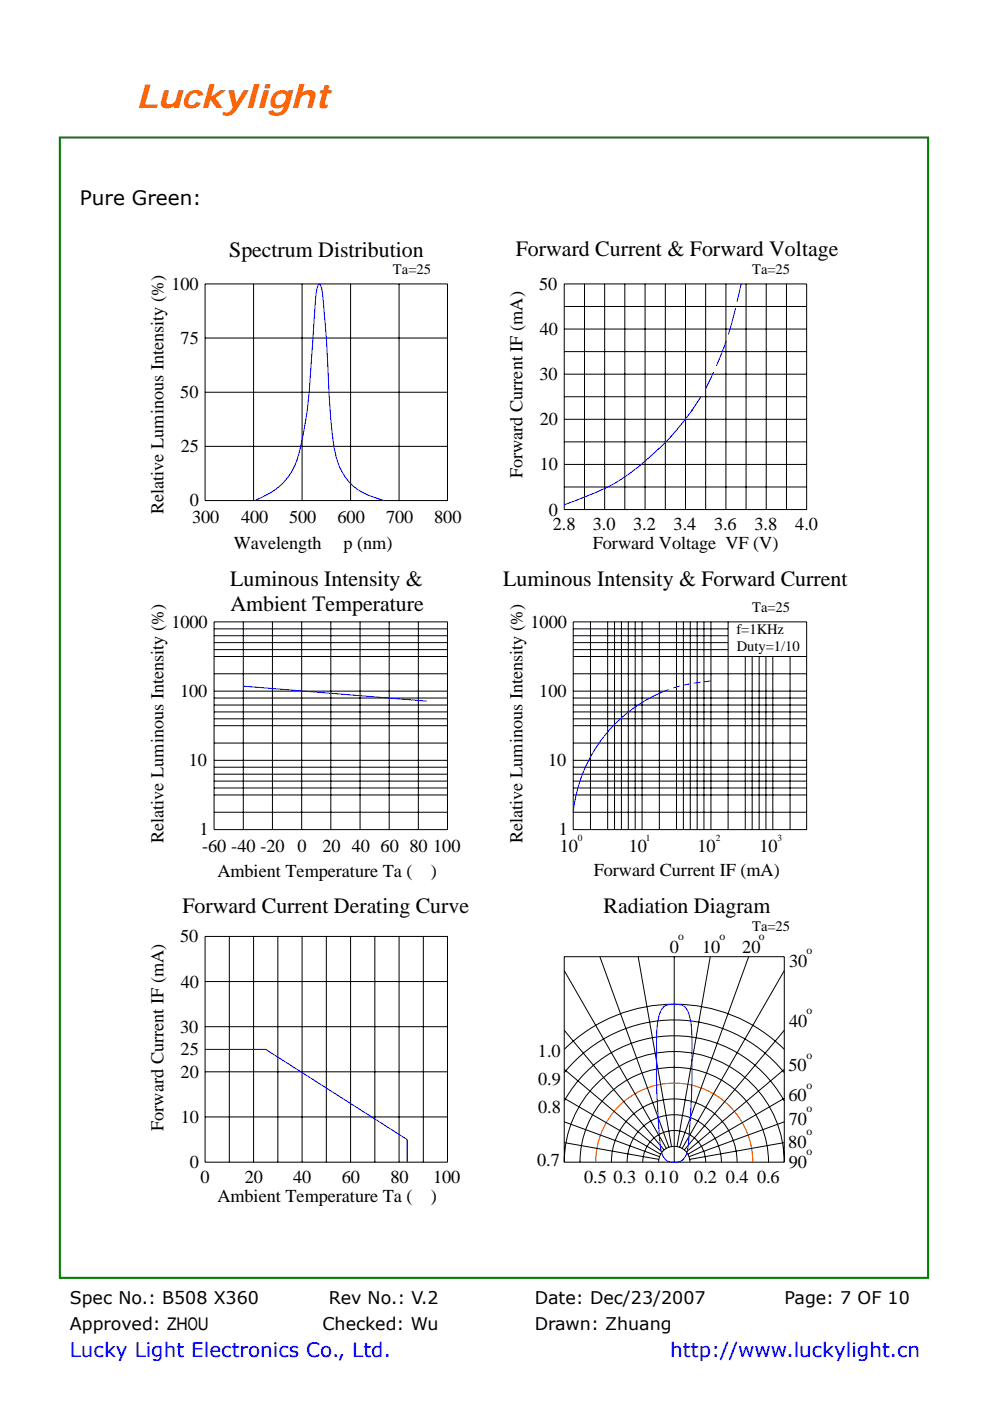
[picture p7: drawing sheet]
<svg xmlns="http://www.w3.org/2000/svg" width="210mm" height="297mm" viewBox="0 0 210 297" stroke-linecap="round" stroke-linejoin="round" font-family="sans-serif">
<path d="M12.7 29.2h184.1v241.7h-184.1z" fill="none" stroke="#008000" stroke-width=".44"/>
<g fill="none" stroke="#000" stroke-width=".21">
<path d="M43.5 60.2h51.4v45.9h-51.4zM43.5 71.7h51.4M53.8 60.2v45.9M64.1 60.2v45.9M74.4 60.2v45.9M84.6 60.2v45.9M119.7 60.2h51.4v47.8h-51.4zM119.7 65h51.4M119.7 69.8h51.4M119.7 74.5h51.4M119.7 79.3h51.4M124 60.2v47.8"/>
<path d="M128.2 60.2v47.8M132.5 60.2v47.8M136.8 60.2v47.8M141.1 60.2v47.8M145.4 60.2v47.8M149.7 60.2v47.8M154 60.2v47.8M158.2 60.2v47.8M162.5 60.2v47.8M166.8 60.2v47.8M43.5 94.6h51.4M43.5 83.2h51.4"/>
<path d="M119.7 84.1h51.4M119.7 88.9h51.4M119.7 93.7h51.4M119.7 98.5h51.4M119.7 103.3h51.4M45.4 131.8h49.5v44.1h-49.5zM45.4 133.3h49.5M45.4 134.8h49.5M45.4 136.2h49.5M45.4 137.7h49.5M45.4 139.2h49.5M51.6 131.8v44.1"/>
<path d="M57.8 131.8v44.1M64 131.8v44.1M70.2 131.8v44.1M76.4 131.8v44.1M82.5 131.8v44.1M88.7 131.8v44.1M121.6 131.8h49.5v44.1h-49.5zM121.6 133.3h32.8M121.6 134.8h32.8M121.6 136.2h32.8M121.6 137.7h32.8M121.6 139.2h49.5"/>
<path d="M125.2 131.8v44.1M128.9 131.8v44.1M130.3 131.8v44.1M131.8 131.8v44.1M133.3 131.8v44.1M134.7 131.8v44.1M136.2 131.8v44.1M139.8 131.8v44.1M143.5 131.8v44.1M144.9 131.8v44.1M146.4 131.8v44.1M147.9 131.8v44.1"/>
<path d="M149.3 131.8v44.1M150.8 131.8v44.1M154.4 131.8v44.1M158.1 139.2v36.7M159.5 139.2v36.7M161 139.2v36.7M162.5 139.2v36.7M163.9 139.2v36.7M167.6 139.2v36.7M45.4 146.5h49.5M45.4 142.9h49.5M45.4 148h49.5"/>
<path d="M45.4 149.5h49.5M45.4 150.9h49.5M45.4 152.4h49.5M45.4 153.9h49.5M45.4 157.5h49.5M121.6 146.5h49.5M121.6 142.9h49.5M121.6 148h49.5M121.6 149.5h49.5M121.6 150.9h49.5M121.6 152.4h49.5M121.6 153.9h49.5"/>
<path d="M121.6 157.5h49.5M45.4 161.2h49.5M45.4 162.7h49.5M45.4 164.1h49.5M45.4 165.6h49.5M45.4 167.1h49.5M45.4 168.6h49.5M45.4 172.2h49.5M121.6 161.2h49.5M121.6 162.7h49.5M121.6 164.1h49.5M121.6 165.6h49.5"/>
<path d="M121.6 167.1h49.5M121.6 168.6h49.5M121.6 172.2h49.5M43.5 198.5h51.4v47.9h-51.4zM48.6 198.5v47.9M53.8 198.5v47.9M58.9 198.5v47.9M64.1 198.5v47.9M69.2 198.5v47.9M74.4 198.5v47.9M79.5 198.5v47.9M84.6 198.5v47.9"/>
<path d="M89.8 198.5v47.9M43.5 208.1h51.4M43.5 217.7h51.4M119.7 218.4l21.2 25.4M119.7 205.8l21.7 37.7M127.2 202.8l14.7 40.4M135.4 202.8l7 40.3M143 202.8v43.6M150.6 202.8l-7 40.3M158.8 202.8l-14.7 40.4M166.3 218.4l-21.2 25.4M166.3 205.8l-21.6 37.7"/>
<path d="M43.5 227.2h51.4M43.5 236.8h51.4M119.7 233.4a26.6 26.6 0 0 1 46.6 0M119.7 227.4a29.9 29.9 0 0 1 46.6 0M119.7 222.5a33.2 33.2 0 0 1 46.6 0M119.7 237.8l20.2 7.4M119.7 232.9l20.4 11.8M119.7 226.7l20.7 17.5M166.3 237.8l-20.2 7.4M166.3 232.9l-20.4 11.8M166.3 226.7l-20.7 17.5M119.7 246.4a23.3 23.3 0 0 1 23.3-23.5 23.3 23.3 0 0 1 23.3 23.5"/>
<path d="M119.7 246.4h46.6M119.7 246.4v-43.6h46.6v43.6M119.7 242.3l20 3.5M123 246.4a20 20 0 0 1 20-20.1 20 20 0 0 1 20 20.1M129.7 246.4a13.3 13.3 0 0 1 13.3-13.4 13.3 13.3 0 0 1 13.3 13.4M133 246.4a10 10 0 0 1 10-10.1 10 10 0 0 1 10 10.1M136.3 246.4a6.7 6.7 0 0 1 6.7-6.7 6.7 6.7 0 0 1 6.7 6.7M139.7 246.4a3.3 3.3 0 0 1 3.3-3.3 3.3 3.3 0 0 1 3.3 3.3M166.3 242.3l-20 3.5"/>
</g>
<g fill="none" stroke="#00f" stroke-width=".21">
<path d="M151.3 78.9l-1.6 3.5M154 72.3l-2.1 5.3M156 65.4l-1.5 5.5M157.2 60.2l-.9 3.8M148.7 84.1l-1.9 2.9-1.4 1.8a51.4 51.4 0 0 1-17.2 14.8l-8.5 3.4M54 106.1a14.4 14.4 0 0 0 8.2-6.7 42 42 0 0 0 2.9-11.7l.6-6.3 1-15.5a16.7 16.7 0 0 1 .8-5.4l.2-.3 .3 .4a23.3 23.3 0 0 1 .8 6.4l.4 5 .5 8.4a85.8 85.8 0 0 0 1.8 17.2 11.3 11.3 0 0 0 8.2 8l1.8 .5M51.6 145.5l38.9 3.2M141.8 146.2a31.1 31.1 0 0 0-20.2 26M144.2 145.5l-1.4 .4M146.4 145l-1.5 .3M148.6 144.7l-1.4 .2M150.8 144.4l-1.5 .2"/>
<path d="M140.7 213.5a4.3 4.3 0 0 1 4.7 .2 9.1 9.1 0 0 1 1.3 5.5 173 173 0 0 1-.9 24.9 2.86 2.86 0 0 1-4.6 1.8 4.9 4.9 0 0 1-1.2-3.6 169.8 169.8 0 0 1-.5-25.5 5.9 5.9 0 0 1 1.2-3.3zM43.5 222.5h12.8l30.1 19.1v4.8"/>
</g>
<path d="M126.3 246.4a16.7 16.7 0 0 1 16.7-16.8 16.7 16.7 0 0 1 16.7 16.8" fill="none" stroke="#f00" stroke-width=".21"/>
<text font-size="7" fill="#ff6500" x="28.9" y="22.9">Luckylight</text>
<g font-size="4.6">
<text x="48.6" y="54.5">Spectrum Distribution</text>
<text x="109.4" y="54.3">Forward Current &amp; Forward Voltage</text>
<text x="48.8" y="124.2">Luminous Intensity &amp;</text>
<text x="106.7" y="124.2">Luminous Intensity &amp; Forward Current</text>
<text x="48.9" y="129.6">Ambient Temperature</text>
<text x="38.7" y="193.6">Forward Current Derating Curve</text>
<text x="128" y="193.6">Radiation Diagram</text>
</g>
<text font-size="4.2" x="16.9" y="43.6">Pure Green:</text>
<g font-size="4.2" fill="#00f">
<text x="14.8" y="287.7">Lucky Light Electronics Co., Ltd.</text>
<text x="142.2" y="287.7">http://www.luckylight.cn</text>
</g>
<g font-size="3.9">
<text x="36.3" y="61.4">100</text>
<text x="114.4" y="61.5">50</text>
<text x="114.5" y="71">40</text>
<text x="38.3" y="72.9">75</text>
<text x="114.4" y="80.6">30</text>
<text x="38.2" y="84.4">50</text>
<text x="38.4" y="95.8">25</text>
<text x="114.5" y="90.2">20</text>
<text x="110.8" y="101.4" transform="rotate(-90 110.8 101.4)">Forward Current IF (mA)</text>
<text x="114.5" y="99.7">10</text>
<text x="40.2" y="107.3">0</text>
<text x="34.7" y="109" transform="rotate(-90 34.7 109)">Relative Luminous Intensity (%)</text>
<text x="40.7" y="111">300</text>
<text x="51.1" y="111">400</text>
<text x="61.3" y="111">500</text>
<text x="71.6" y="111">600</text>
<text x="81.9" y="111">700</text>
<text x="92.1" y="111">800</text>
<text x="116.4" y="109.3">0</text>
<text x="117.2" y="112.4">2.8</text>
<text x="125.8" y="112.4">3.0</text>
<text x="134.3" y="112.4">3.2</text>
<text x="142.9" y="112.4">3.4</text>
<text x="151.5" y="112.4">3.6</text>
<text x="160" y="112.4">3.8</text>
<text x="168.7" y="112.4">4.0</text>
<text x="49.6" y="116.4">Wavelength</text>
<text x="72.9" y="116.4">p (nm)</text>
<text x="125.7" y="116.4">Forward Voltage VF (V)</text>
<text x="36.3" y="133.1">1000</text>
<text x="112.5" y="133.1">1000</text>
<text x="38.2" y="147.8">100</text>
<text x="114.4" y="147.8">100</text>
<text x="40.1" y="162.3">10</text>
<text x="116.2" y="162.3">10</text>
<text x="34.7" y="178.8" transform="rotate(-90 34.7 178.8)">Relative Luminous Intensity (%)</text>
<text x="42.3" y="177.1">1</text>
<text x="110.8" y="178.8" transform="rotate(-90 110.8 178.8)">Relative Luminous Intensity (%)</text>
<text x="118.5" y="177.1">1</text>
<text x="42.9" y="180.7">-60 -40 -20</text>
<text x="46.1" y="185.9">Ambient Temperature Ta (</text>
<text x="63.1" y="180.7">0</text>
<text x="68.4" y="180.7">20 40 60 80 100</text>
<text x="91.3" y="185.9">)</text>
<text x="118.7" y="180.7">10</text>
<text x="125.9" y="185.7">Forward Current IF (mA)</text>
<text x="133.3" y="180.7">10</text>
<text x="148" y="180.7">10</text>
<text x="161.1" y="180.7">10</text>
<text x="38.2" y="199.8">50</text>
<text x="142.1" y="202">0</text>
<text x="148.9" y="202">10</text>
<text x="157.4" y="202">20</text>
<text x="38.3" y="209.4">40</text>
<text x="167.4" y="205">30</text>
<text x="38.2" y="218.9">30</text>
<text x="167.4" y="217.7">40</text>
<text x="38.3" y="223.7">25</text>
<text x="114.1" y="224">1.0</text>
<text x="167.2" y="227.1">50</text>
<text x="38.3" y="228.5">20</text>
<text x="114.1" y="230">0.9</text>
<text x="167.3" y="233.5">60</text>
<text x="34.7" y="239.8" transform="rotate(-90 34.7 239.8)">Forward Current IF (mA)</text>
<text x="38.4" y="238.1">10</text>
<text x="114.1" y="236">0.8</text>
<text x="167.3" y="238.5">70</text>
<text x="167.2" y="243.4">80</text>
<text x="40.2" y="247.7">0</text>
<text x="42.5" y="250.8">0</text>
<text x="51.9" y="250.8">20</text>
<text x="62.2" y="250.8">40</text>
<text x="72.5" y="250.8">60</text>
<text x="82.8" y="250.8">80</text>
<text x="91.9" y="250.8">100</text>
<text x="113.9" y="247.2">0.7</text>
<text x="123.9" y="250.8">0.5</text>
<text x="130.1" y="250.8">0.3</text>
<text x="136.9" y="250.8">0.10</text>
<text x="147.3" y="250.8">0.2 0.4 0.6</text>
<text x="167.3" y="247.6">90</text>
<text x="46.1" y="254.8">Ambient Temperature Ta (</text>
<text x="91.4" y="254.8">)</text>
</g>
<g font-size="3.7">
<text x="14.8" y="276.4">Spec No.: B508 X360</text>
<text x="69.8" y="276.4">Rev No.: V.2</text>
<text x="113.4" y="276.4">Date: Dec/23/2007</text>
<text x="166.4" y="276.4">Page: 7 OF 10</text>
<text x="14.8" y="282.1">Approved: ZHOU</text>
<text x="68.4" y="282.1">Checked: Wu</text>
<text x="113.4" y="282.1">Drawn: Zhuang</text>
</g>
<g font-size="3.1">
<text x="83.4" y="58">Ta=25</text>
<text x="159.5" y="58">Ta=25</text>
<text x="159.5" y="129.8">Ta=25</text>
<text x="156.2" y="134.5">f=1KHz</text>
<text x="156.3" y="138.1">Duty=1/10</text>
<text x="159.5" y="197.3">Ta=25</text>
</g>
<g font-size="2.5">
<text x="143.8" y="199.4">o</text>
<text x="152.6" y="199.4">o</text>
<text x="161" y="199.4">o</text>
<text x="171" y="202.4">o</text>
<text x="171.1" y="215">o</text>
<text x="171.1" y="224.4">o</text>
<text x="171.1" y="230.9">o</text>
<text x="171.1" y="235.9">o</text>
<text x="171.1" y="240.7">o</text>
<text x="171.1" y="244.9">o</text>
</g>
<g font-size="2">
<text x="122.6" y="178.4">0</text>
<text x="137" y="178.4">1</text>
<text x="151.8" y="178.4">2</text>
<text x="164.9" y="178.4">3</text>
</g>
</svg>
